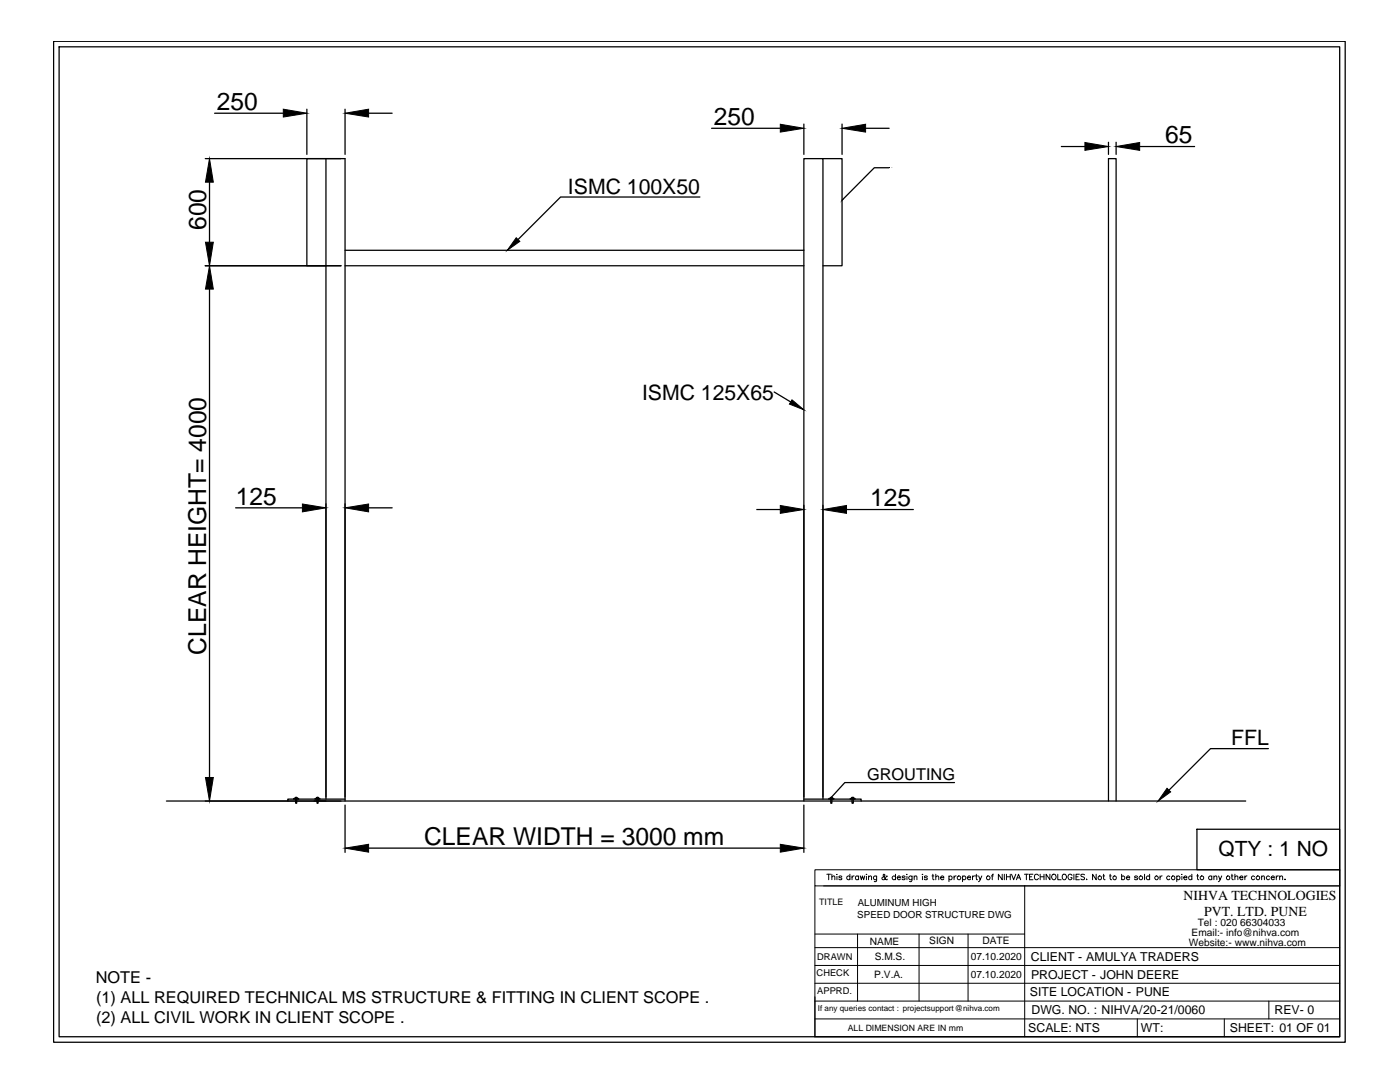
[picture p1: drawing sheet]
<svg xmlns="http://www.w3.org/2000/svg" width="279mm" height="216mm" viewBox="0 0 279 216" stroke-linecap="round" stroke-linejoin="round" font-family="sans-serif">
<!-- layer: 0 -->
<g fill="none" stroke="#000" stroke-width=".25">
<path d="M10.7 8.2h257.8v199.8h-257.8zM11.8 9.3h255.6v197.6h-255.6zM41 31.7h27.9v128.1M41.8 36.4v11.9M42.8 22.6h13.7M61.2 21.8v9M68.9 21.8v9M73.6 22.6h4.7M139.7 39.3h-27.8l-8.5 8.5M142 25.6h13.7M160.4 24.8v6M164.2 31.7h3.8v21.3h-3.8"/>
<path d="M168 24.8v6M172.7 25.6h4.7M177.4 33.5h-2.9l-6.4 6.4M211.8 29.2h4.7M221.2 28.4v2.4M222.7 28.4v2.4M227.4 29.2h11M41 53h27.1M41.8 57.7v97.4M65.1 53h-3.9v-21.3h3.9v127.8M68.9 53h91.5M68.9 49.9h91.5"/>
<path d="M154.5 78.2l3.3 2M47 101.3h13.4M73.6 101.3h4.7M151 101.7h4.7M160.4 100.8v58.2M164.2 100.8v58.2M168.9 101.7h13.4M33.2 159.8h215.4M58.6 159.4h1M58.9 159.2h.4l-.1 .1v1h-.2v-1zM58.9 159.3h-.3v.2M59 159.3h.2"/>
<path d="M59.3 159.3h.3v.2M62.9 159.4h.9M63.1 159.2h.5l-.1 .1v1h-.2v-1zM63.1 159.3h-.2v.2M63.3 159.3h.2M63.6 159.3h.2v.2M68.9 159.5h-11.5v.3M160.4 159.5h11.5v.3M164.2 159.5v-127.8h-3.8v128.1M165.4 159.4h1M165.7 159.2h.4l-.1 .1v1h-.2v-1zM165.7 159.3h-.3v.2"/>
<path d="M165.8 159.3h.2M166.1 159.3h.3v.2M169.7 159.4h.9M170 159.2h.4l-.1 .1v1h-.3zM170 159.3h-.3v.2M170 159.3h.3M170.4 159.3h.2v.2M190.5 156.2h-21.9l-2.6 2.8M221.2 159.8v-128.1h1.5v128.1M253.1 149.4h-11.5l-8.3 8.3M68.9 160.6v9.5M73.6 169.2h82.1"/>
<path d="M160.4 160.6v9.5M238.9 165.5h28.5v8.1h-28.5zM267.4 173.6v33.3h-104.8"/>
</g>
<g fill="none" stroke="#000" stroke-width=".2">
<path d="M162.6 173.6h104.8v3.2h-104.8zM162.6 176.8v30.1M164.4 176.8h103M165 174.4h.8M165.4 174.4v1.1M166 175l.3-.2 .3 .1v.6M166 174.4v1.1M167 174.5h.1M167 174.9v.6M168 174.9l-.2-.1-.4 .1 .6 .3v.3h-.4l-.2-.1M169.6 174.9a.35 .35 0 0 0-.5 0 .35 .35 0 0 0 0 .5 .35 .35 0 0 0 .5 0M169.6 174.4v1.1"/>
<path d="M170 174.8v.7M170.5 174.8l-.5 .3M171.4 174.9a.35 .35 0 0 0-.6 0 .35 .35 0 0 0 0 .5 .35 .35 0 0 0 .6 0M171.4 174.8v.7M171.7 174.8l.2 .7 .2-.7 .3 .7 .2-.7M172.9 174.5h.1M172.9 174.9v.6M173.3 175l.3-.2 .3 .1v.6M173.3 174.8v.7M174.9 174.8v1l-.4 .1M174.9 174.9a.35 .35 0 0 0-.5 0 .35 .35 0 0 0 0 .5 .35 .35 0 0 0 .5 0M177.1 174.9l-.1-.1a.78 .78 0 0 1-.9 .7v-.4l.5-.4-.2-.3-.1 .2v.3l.5 .6h.2l.1-.1"/>
<path d="M178.7 174.9a.37 .37 0 0 0-.5 0 .37 .37 0 0 0 0 .5 .37 .37 0 0 0 .5 0M178.7 174.4v1.1M179.1 175.1h.6l-.1-.2a.35 .35 0 0 0-.5 0 .35 .35 0 0 0 .1 .5 .35 .35 0 0 0 .5 0M180.6 174.9l-.2-.1-.4 .1 .6 .3v.3h-.4l-.2-.1M180.9 174.5h.1zM181 174.9v.6M182 174.8v.9l-.2 .2h-.3M182 174.9a.37 .37 0 0 0-.5 0 .37 .37 0 0 0 0 .5 .37 .37 0 0 0 .5 0M182.4 175l.5-.2 .1 .7M182.4 174.8v.7M184.1 174.5h.1M184.1 174.9v.6"/>
<path d="M185.1 174.9l-.2-.1-.4 .1 .5 .3v.3h-.3l-.2-.1M186 174.8h.4M186.2 174.4v.9v.2h.2M186.8 175l.4-.2 .2 .2v.5M186.8 174.4v1.1M187.7 175.1h.7a.34 .34 0 0 0-.4-.3 .34 .34 0 0 0-.3 .3l.2 .4h.3l.2-.1M189.4 174.9a.35 .35 0 0 1 .5 0 .35 .35 0 0 1 0 .5 .35 .35 0 0 1-.5 0M189.4 174.8v1.1M190.4 174.8v.7M190.8 174.8h-.1l-.3 .3M192.1 174.9a.37 .37 0 0 1 .5 0 .37 .37 0 0 1 0 .5 .37 .37 0 0 1-.5 0M192.1 174.8v1.1"/>
<path d="M193.1 175.1h.6a.35 .35 0 0 0-.5-.3 .35 .35 0 0 0-.1 .6l.2 .1 .4-.1M194.1 174.8v.7M194.5 174.8h-.2l-.2 .3M194.7 174.8h.4M194.8 174.4v.9l.1 .2h.2M195.3 174.8l.3 .7 .3-.7M195.6 175.5l-.3 .4M197.9 174.8h.3M198.3 174.4l-.2 .1-.1 .2v.8M200 174.4v1.1l-.8-1.1v1.1M200.4 174.4v1.1M200.9 174.4v1.1"/>
<path d="M200.9 174.9h.7M201.6 174.4v1.1M201.9 174.4l.4 1.1 .4-1.1M202.8 175.5l.5-1.1 .4 1.1M203 175.2h.5M204.5 174.4h.7M204.5 176.8v30.1M204.8 174.4v1.1M205.5 174.9h.4M206.1 174.4h-.6v1.1h.6M207.2 174.7a.46 .46 0 0 0-.6-.2 .46 .46 0 0 0-.2 .6 .42 .42 0 0 0 .4 .5 .42 .42 0 0 0 .4-.3M207.6 174.9h.8"/>
<path d="M207.6 174.4v1.1M208.4 174.4v1.1M209.5 174.4v1.1l-.7-1.1v1.1M210 174.6a.51 .51 0 0 1 .8 .3 .51 .51 0 0 1-.7 .6l-.2-.4zM211.1 174.4v1.1h.7M212.1 174.6a.51 .51 0 0 1 .8 .3 .51 .51 0 0 1-.7 .6l-.2-.4zM213.9 174.7a.45 .45 0 0 0-.6-.2 .45 .45 0 0 0-.2 .6 .4 .4 0 0 0 .4 .4 .4 .4 0 0 0 .4-.4h-.2M214.3 174.4v1.1M214.7 174.9h.5M215.4 174.4h-.7v1.1h.7M216.4 174.6l-.2-.2-.5 .2 .1 .3 .6 .2v.4h-.4l-.3-.1M216.9 175.4v.1z"/>
<path d="M218.8 174.4v1.1l-.8-1.1v1.1M220.1 174.8h.4M220.2 174.4v.9l.3 .2M221.4 174.8h.4M221.6 174.4v.9l.3 .2M223.8 174.9a.35 .35 0 0 1 .6 0 .35 .35 0 0 1 0 .5 .35 .35 0 0 1-.6 0M223.8 174.4v1.1M224.8 175.1h.7a.35 .35 0 0 0-.5-.3 .35 .35 0 0 0-.1 .6l.2 .1 .4-.1M227 174.9l-.2-.1-.4 .1 .6 .3v.3h-.4l-.2-.1M228.4 174.4v1.1M229.4 174.9a.37 .37 0 0 0-.5 0 .37 .37 0 0 0 0 .5 .37 .37 0 0 0 .5 0M229.4 174.4v1.1"/>
<path d="M231.5 174.8v.7M231.9 174.8l-.4 .3M233.5 174.9a.35 .35 0 0 0-.6 0 .35 .35 0 0 0 0 .5 .35 .35 0 0 0 .6 0M234.9 174.9a.35 .35 0 0 1 .5 0 .35 .35 0 0 1 0 .5 .35 .35 0 0 1-.5 0M234.9 174.8v1.1M235.8 174.5h.1M235.9 174.9v.6M236.2 175.1h.7a.35 .35 0 0 0-.5-.3 .35 .35 0 0 0-.1 .6l.2 .1 .4-.1M237.9 174.9a.35 .35 0 0 0-.6 0 .35 .35 0 0 0 0 .5 .35 .35 0 0 0 .6 0M237.9 174.4v1.1M238.8 174.8h.4M239 174.4v.9v.2h.3"/>
<path d="M241.8 174.9a.35 .35 0 0 0-.5 0 .35 .35 0 0 0 0 .5 .35 .35 0 0 0 .5 0M241.8 174.8v.7M242.3 175l.3-.2 .2 .1 .1 .6M242.3 174.8v.7M243.2 174.8l.3 .7 .3-.7M243.5 175.5l-.4 .4M245.7 174.8h.4M245.9 174.4v.9l.3 .2M246.5 175l.2-.2 .3 .1v.6M246.5 174.4v1.1M247.4 175.1h.7a.35 .35 0 0 0-.5-.3 .35 .35 0 0 0-.1 .6l.2 .1 .4-.1M248.4 174.8v.7"/>
<path d="M248.9 174.8h-.2l-.3 .3M250.4 174.9a.35 .35 0 0 0-.5 0 .35 .35 0 0 0 0 .5 .35 .35 0 0 0 .5 0M251.8 175l.4-.2 .1 .7M251.8 174.8v.7M253.4 174.9a.35 .35 0 0 0-.6 0 .35 .35 0 0 0 0 .5 .35 .35 0 0 0 .6 0M253.7 175.1h.6a.35 .35 0 0 0-.5-.3 .35 .35 0 0 0-.1 .6l.2 .1 .4-.1M254.7 174.8v.7M255.1 174.8h-.1l-.3 .3M255.4 175l.2-.2 .3 .1 .1 .6M255.4 174.8v.7M256.4 175.4v.1zM162.6 199.8h104.8"/>
<path d="M162.6 196.2h104.8M162.6 192.6h104.8M162.6 189.1h104.8M162.6 186.4h41.9M171.1 186.4v13.4M183.4 186.4v13.4M193.2 186.4v13.4M253.2 199.8v3.5M162.6 203.3h104.8M227 203.3v3.6M244.3 203.3v3.6"/>
<circle cx="191.4" cy="175.1" r=".37"/>
<circle cx="197.2" cy="175.1" r=".37"/>
<circle cx="219.5" cy="175.1" r=".37"/>
<circle cx="222.4" cy="175.1" r=".37"/>
<circle cx="227.7" cy="175.1" r=".37"/>
<circle cx="230.8" cy="175.1" r=".36"/>
<circle cx="234.1" cy="175.1" r=".37"/>
<circle cx="239.9" cy="175.1" r=".37"/>
<circle cx="245.1" cy="175.1" r=".37"/>
<circle cx="251.1" cy="175.1" r=".37"/>
</g>
<g fill="#000" stroke="#000" stroke-width=".2">
<path d="M41.8 31.7l.8 4.7h-1.6zM56.5 21.8l4.7 .8-4.7 .8zM68.9 22.6l4.7-.8v1.6zM155.7 24.8l4.7 .8-4.7 .8zM168 25.6l4.7-.8v1.6zM216.5 28.4l4.7 .8-4.7 .8zM222.7 29.2l4.7-.8v1.6zM41.8 53l.8 4.7h-1.6zM41 48.3h1.6l-.8 4.7zM103 47.4l.7 .8-2.5 1.7zM158.1 79.8l2.3 2-2.8-1.2zM60.4 100.6l4.7 .7-4.7 .8z"/>
<path d="M68.9 101.3l4.7-.7v1.5zM155.7 100.9l4.7 .8-4.7 .7zM164.2 101.7l4.7-.8v1.5zM41 155.1h1.6l-.8 4.7zM166 159l-.1 .1zM232.9 157.3l.7 .7-2.5 1.8zM68.9 169.2l4.7-.7v1.5zM155.7 168.5l4.7 .7-4.7 .8z"/>
</g>
<path d="M177.5 33.4l.1 .1zM177.6 33.4l.1 .1zM177.7 33.4l.1 .1zM177.9 33.4l.1 .1zM178 33.4v.1zM178 33.4l.1 .1z" fill="#000"/>
<g font-size="4.9">
<text x="43.3" y="21.9">250</text>
<text x="142.5" y="24.9">250</text>
<text x="232.5" y="28.6">65</text>
<text x="41.1" y="45.9" transform="rotate(-90 41.1 45.9)">600</text>
<text x="47.1" y="100.7">125</text>
<text x="173.7" y="101">125</text>
<text x="41.1" y="130.6" transform="rotate(-90 41.1 130.6)">CLEAR HEIGHT= 4000</text>
<text x="84.7" y="168.6">CLEAR WIDTH = 3000 mm</text>
</g>
<g font-size="4.2">
<text x="113.4" y="38.8">ISMC 100X50</text>
<text x="128.1" y="79.8">ISMC 125X65</text>
<text x="245.7" y="148.7">FFL</text>
<text x="243.2" y="170.7">QTY : 1 NO</text>
</g>
<g font-size="3.3">
<text x="173" y="155.7">GROUTING</text>
<text x="19.1" y="196.2">NOTE -</text>
<text x="19.2" y="200.1">(1) ALL REQUIRED TECHNICAL MS STRUCTURE &amp; FITTING IN CLIENT SCOPE .</text>
<text x="19.2" y="204">(2) ALL CIVIL WORK IN CLIENT SCOPE .</text>
</g>
<g font-size="2.8">
<text x="236.2" y="179.6">NIHVA TECHNOLOGIES</text>
<text x="240.3" y="182.8">PVT. LTD. PUNE</text>
</g>
<g font-size="2.5">
<text x="205.7" y="191.8">CLIENT - AMULYA TRADERS</text>
<text x="205.8" y="195.3">PROJECT - JOHN DEERE</text>
<text x="205.6" y="198.8">SITE LOCATION - PUNE</text>
<text x="205.9" y="202.4">DWG. NO. : NIHVA/20-21/0060</text>
<text x="254.4" y="202.4">REV- 0</text>
<text x="205.2" y="206">SCALE: NTS</text>
<text x="227.7" y="205.9">WT:</text>
<text x="245.4" y="206">SHEET: 01 OF 01</text>
</g>
<g font-size="2">
<text x="239" y="184.7">Tel : 020 66304033</text>
<text x="173.6" y="188.5">NAME</text>
<text x="174.6" y="191.6">S.M.S.</text>
<text x="185.4" y="188.4">SIGN</text>
<text x="193.7" y="191.6">07.10.2020</text>
<text x="196.1" y="188.4">DATE</text>
<text x="237.3" y="188.7">Website:- www.nihva.com</text>
<text x="237.8" y="186.8">Email:- info@nihva.com</text>
<text x="174.5" y="195.1">P.V.A.</text>
<text x="193.7" y="195.1">07.10.2020</text>
</g>
<g font-size="1.9">
<text x="171.1" y="183.2">SPEED DOOR STRUCTURE DWG</text>
<text x="171.2" y="180.8">ALUMINUM HIGH</text>
<text x="163.1" y="191.6">DRAWN</text>
<text x="163" y="194.8">CHECK</text>
<text x="163.1" y="198.3">APPRD.</text>
</g>
<text font-size="1.8" x="163.5" y="180.5">TITLE</text>
<text font-size="1.7" x="169.2" y="205.7">ALL DIMENSION ARE IN mm</text>
<text font-size="1.6" x="163.2" y="201.8">If any queries contact : projectsupport@nihva.com</text>
</svg>
